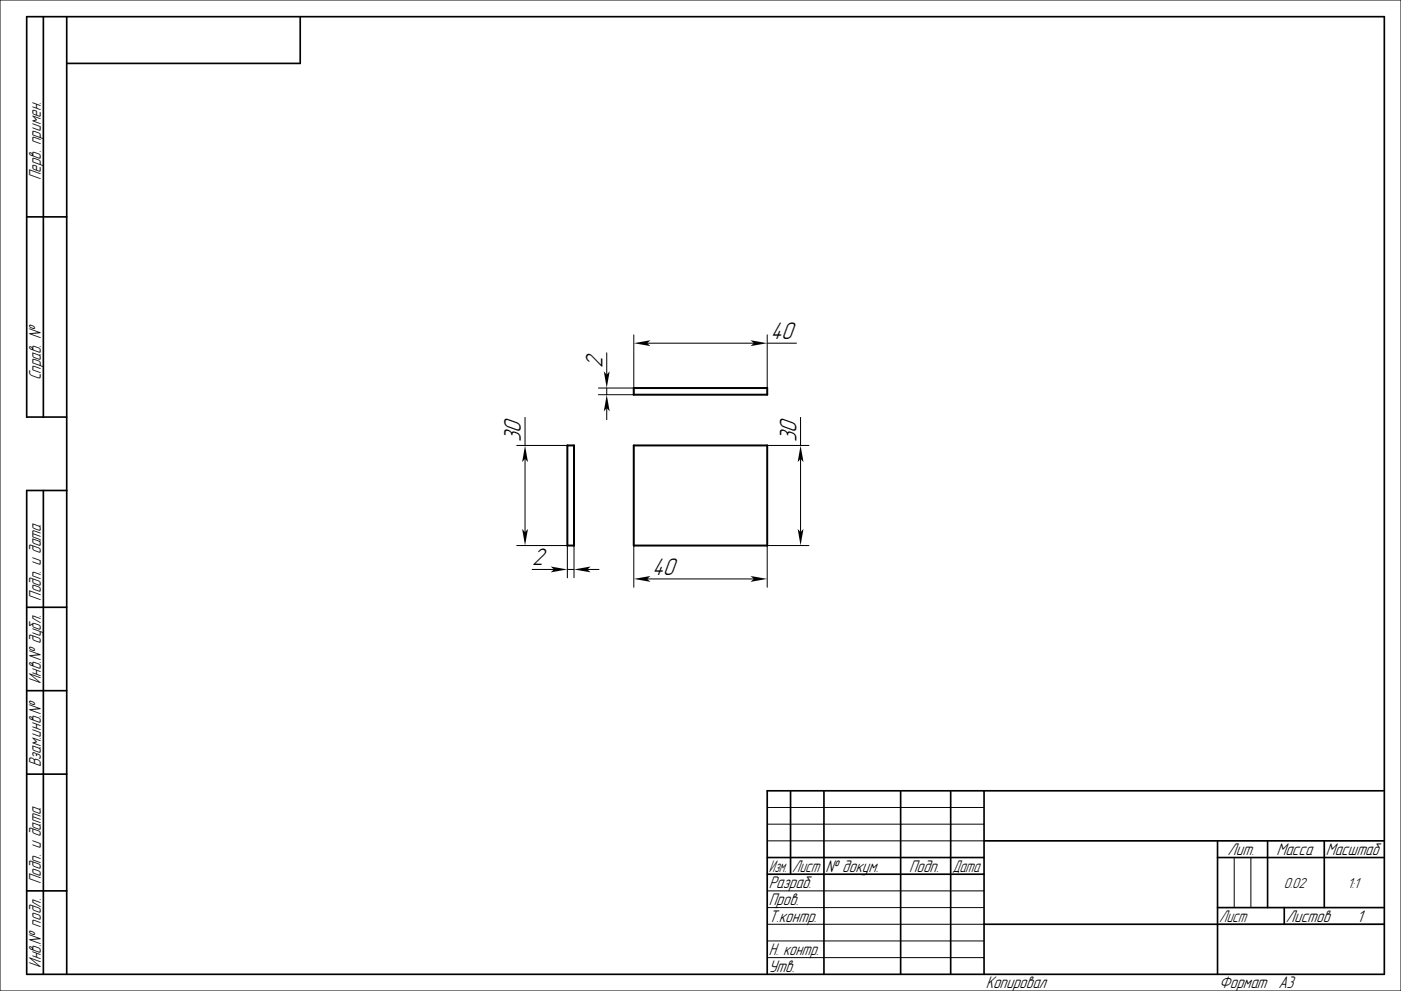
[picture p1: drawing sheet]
<svg xmlns="http://www.w3.org/2000/svg" width="420mm" height="297mm" viewBox="0 0 420 297" stroke-linecap="round" stroke-linejoin="round" font-family="sans-serif">
<g fill="none" stroke="#000" stroke-width=".3">
<path d="M0 0h420v297h-420zM179.4 118.3h10.6M181.9 105.7v6.6M181.9 116.3v2M190 100.4v15.9h-10.6M194 102.9h32M230 100.4v15.9M230 102.9h8.8M154.9 133.5h15.2M157.4 125.1v8.4M157.4 137.5v22M181.9 122.3v3.5"/>
<path d="M230 133.5h12.5M240 125.1v8.4M240 137.5v22M154.9 163.5h15.2v9.7M159.5 170.7h6.6M170.1 170.7h2M172.1 163.5v9.7M176.1 170.7h3.5M190 163.5v12.5M194 173.5h32M242.5 163.5h-12.5v12.5M230 252h65"/>
<path d="M230 242h65M230 247h65M370 257v15M375 257v15M230 277h65M230 267h65M230 272h65M365 277h50M230 282h65M230 287h65"/>
</g>
<g fill="none" stroke="#000" stroke-width=".5">
<path d="M13 5v120M20 5v287M90 5v14h-70M8 65h12M20 125h-12v-120h407v287h-407v-145h12M13 147v145M8 182h12M8 207h12M8 232h12M237 237v25M247 237v55M270 237v55"/>
<path d="M285 237v55M295 237v55M415 237h-185v55M230 257h65M295 252h120M365 257h50M365 252v40M380 252v20M397 252v20M8 267h12M230 262h65M295 277h120"/>
<path d="M365 272h50M385 272v5"/>
</g>
<path d="M190 116.3h40v2h-40zM170.1 133.5h2v30h-2zM190 133.5h40v30h-40z" fill="none" stroke="#000" stroke-width=".6"/>
<g fill="#000">
<path d="M181 111.3l.9 1 .9-1-.9 5z" fill-rule="evenodd"/>
<path d="M190 102.9l5-.9-1 .9 1 .8z" fill-rule="evenodd"/>
<path d="M225 102l5 .9-5 .8 1-.8z" fill-rule="evenodd"/>
<path d="M157.4 133.5l.9 5-.9-1-.9 1z" fill-rule="evenodd"/>
<path d="M181.9 118.3l.9 5-.9-1-.9 1z" fill-rule="evenodd"/>
<path d="M240 133.5l.9 5-.9-1-.9 1z" fill-rule="evenodd"/>
<path d="M156.5 158.5l.9 1 .9-1-.9 5z" fill-rule="evenodd"/>
<path d="M239.1 158.5l.9 1 .9-1-.9 5z" fill-rule="evenodd"/>
<path d="M165.1 169.8l5 .9-5 .8 1-.8z" fill-rule="evenodd"/>
<path d="M172.1 170.7l5-.9-1 .9 1 .8z" fill-rule="evenodd"/>
<path d="M190 173.5l5-.9-1 .9 1 .9z" fill-rule="evenodd"/>
<path d="M225 172.6l5 .9-5 .9 1-.9z" fill-rule="evenodd"/>
</g>
<g font-size="6.7">
<text x="231" y="101.6">40</text>
<text x="180.6" y="110.3" transform="rotate(-90 180.6 110.3)">2</text>
<text x="156.2" y="132.5" transform="rotate(-90 156.2 132.5)">30</text>
<text x="238.8" y="132.5" transform="rotate(-90 238.8 132.5)">30</text>
<text x="159.5" y="169.4">2</text>
<text x="195.5" y="172.3">40</text>
</g>
<g font-size="4.7">
<text x="12.2" y="54" transform="rotate(-90 12.2 54)">Перв. примен.</text>
<text x="12.2" y="114" transform="rotate(-90 12.2 114)">Справ. №</text>
<text x="12.2" y="180" transform="rotate(-90 12.2 180)">Подп. и дата</text>
<text x="12.2" y="205" transform="rotate(-90 12.2 205)">Инв.№ дубл.</text>
<text x="12.2" y="230" transform="rotate(-90 12.2 230)">Взам.инв.№</text>
<text x="368" y="256.2">Лит.</text>
<text x="382.7" y="256.2">Масса</text>
<text x="397.5" y="256.2">Масштаб</text>
<text x="230.5" y="261.3">Изм.</text>
<text x="237.5" y="261.3">Лист</text>
<text x="247.5" y="261.3">№ докум.</text>
<text x="272.5" y="261.3">Подп.</text>
<text x="285.5" y="261.3">Дата</text>
<text x="12.2" y="265" transform="rotate(-90 12.2 265)">Подп. и дата</text>
<text x="230.5" y="266.3">Разраб.</text>
<text x="230.5" y="271.3">Пров.</text>
<text x="230.5" y="276.3">Т.контр.</text>
<text x="365.5" y="276.2">Лист</text>
<text x="385.5" y="276.2">Листов</text>
<text x="406.8" y="276.3">1</text>
<text x="230.5" y="286.3">Н. контр.</text>
<text x="12.2" y="290" transform="rotate(-90 12.2 290)">Инв.№ подл.</text>
<text x="230.5" y="291.3">Утв.</text>
<text x="295.5" y="296.3">Копировал</text>
<text x="365.5" y="296.3">Формат</text>
<text x="383.2" y="296.3">A3</text>
</g>
<g font-size="4">
<text x="384.9" y="266">0.02</text>
<text x="404" y="266">1:1</text>
</g>
</svg>
